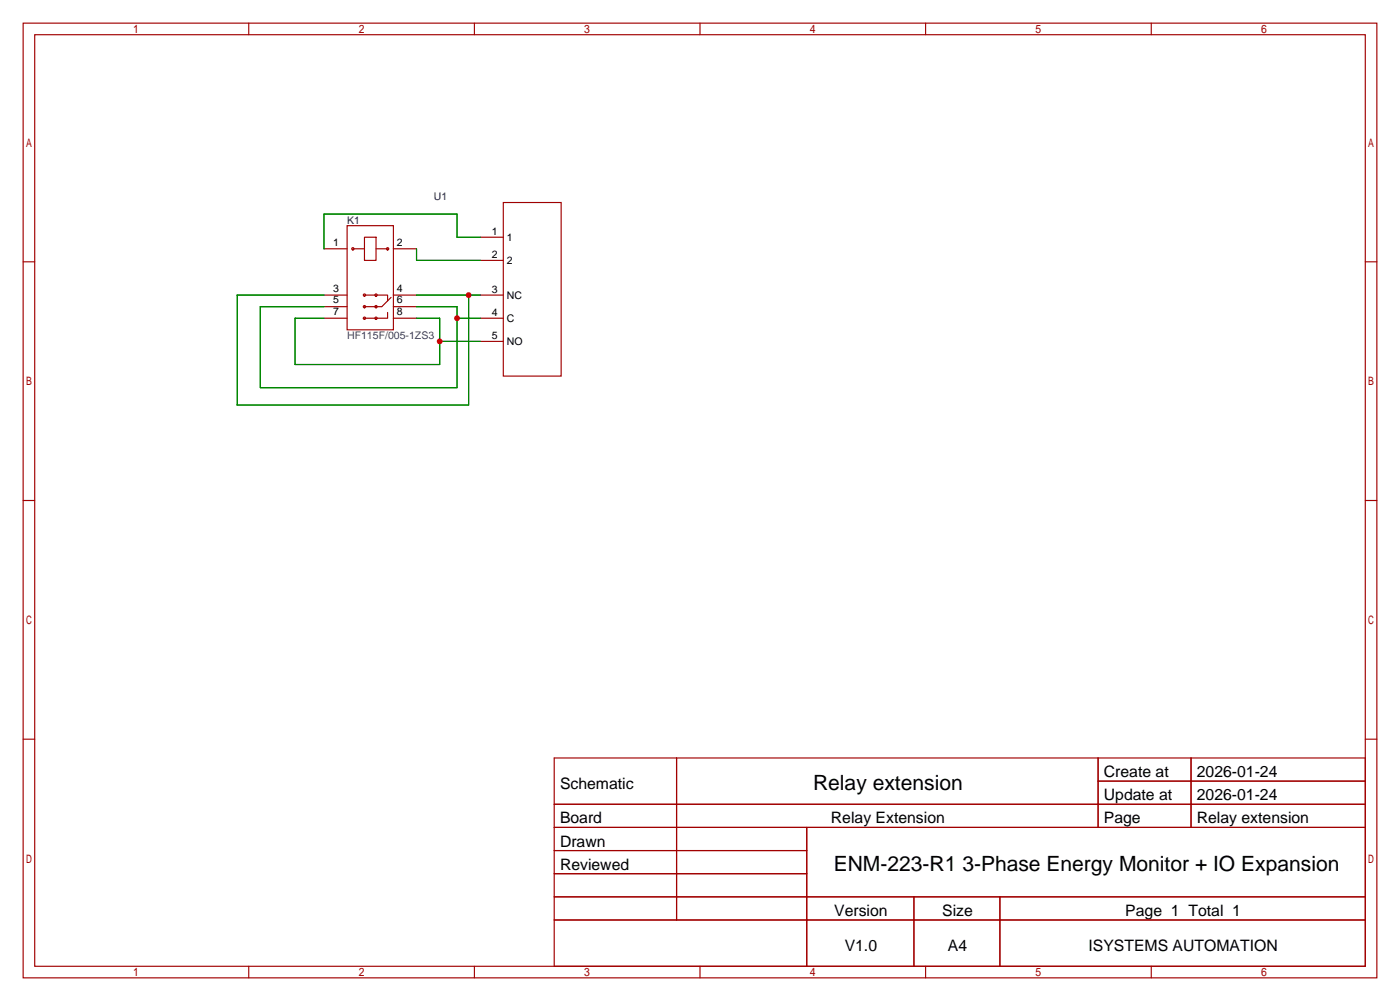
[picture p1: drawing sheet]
<svg xmlns="http://www.w3.org/2000/svg" width="307mm" height="220mm" viewBox="0 0 307 220" stroke-linecap="round" stroke-linejoin="round" font-family="sans-serif">
<g fill="none" stroke="#a10000" stroke-width=".25">
<path d="M5.1 5.1h297.2v209.5h-297.2zM7.6 7.6h292.1v204.5h-292.1zM54.6 5.1v2.5M104.1 5.1v2.5M153.7 5.1v2.5M203.2 5.1v2.5M252.7 5.1v2.5M5.1 57.5h2.5M71.1 54.6h5.1M76.2 49.5h10.2v22.9h-10.2zM77.5 54.6h2.5M80 52.1h2.5v5h-2.5z"/>
<path d="M82.5 54.6h2.6M86.4 54.6h5M105.4 52.1h5.1M105.4 57.1h5.1M110.5 44.4h12.7v38.1h-12.7zM299.7 57.5h2.6M71.1 64.8h5.1M71.1 67.3h5.1M71.1 69.8h5.1M80 64.8h5.1v1.2M85.1 68.6v1.2h-5.3M85.9 65.3l-2.1 2h-3.8"/>
<path d="M86.4 64.8h5M86.4 67.3h5M86.4 69.8h5M105.4 64.8h5.1M105.4 69.8h5.1M105.4 74.9h5.1M5.1 109.9h2.5M299.7 109.9h2.6M5.1 162.2h2.5M121.7 166.4h178v45.7h-178zM121.7 176.5h178M148.5 166.4v35.5"/>
<path d="M241.1 166.4v15.2M241.1 171.4h58.6M261.5 166.4v15.2M299.7 162.2h2.6M121.7 181.6h178M121.7 186.7h55.4M121.7 196.8h178M121.7 191.8h55.4M177.1 181.6v30.5M200.6 196.8v15.3M219.5 196.8v15.3M54.6 212.1v2.5"/>
<path d="M104.1 212.1v2.5M121.7 201.9h178M153.7 212.1v2.5M203.2 212.1v2.5M252.7 212.1v2.5"/>
<circle cx="77.5" cy="54.6" r=".25"/>
<circle cx="85.1" cy="54.6" r=".25"/>
<circle cx="80" cy="69.8" r=".25"/>
<circle cx="80" cy="64.8" r=".25"/>
<circle cx="80" cy="67.3" r=".25"/>
<circle cx="82.5" cy="69.8" r=".25"/>
<circle cx="82.5" cy="64.8" r=".25"/>
<circle cx="82.5" cy="67.3" r=".25"/>
</g>
<path d="M91.4 54.6v2.5h14M105.4 52.1h-5.1v-5.1h-29.2v7.6M71.1 67.3h-14v17.8h43.2v-17.8h-8.9M71.1 64.8h-19v24.1h50.8v-24.1M71.1 69.8h-6.3v10.2h31.7v-10.2h-5.1M91.4 64.8h14M96.5 74.9h8.9M100.3 69.8h5.1" fill="none" stroke="#008700" stroke-width=".25"/>
<g fill="#c00">
<circle cx="102.9" cy="64.8" r=".63"/>
<circle cx="100.3" cy="69.8" r=".63"/>
<circle cx="96.5" cy="74.9" r=".63"/>
</g>
<g font-size="4.6">
<text x="178.5" y="173.5">Relay extension</text>
<text x="183" y="191.3">ENM-223-R1 3-Phase Energy Monitor + IO Expansion</text>
</g>
<g font-size="3.5">
<text x="122.9" y="173.1">Schematic</text>
<text x="242.3" y="170.6">Create at</text>
<text x="262.7" y="170.6">2026-01-24</text>
<text x="242.3" y="175.7">Update at</text>
<text x="262.7" y="175.7">2026-01-24</text>
<text x="122.9" y="180.7">Board</text>
<text x="122.9" y="185.8">Drawn</text>
<text x="182.4" y="180.7">Relay Extension</text>
<text x="242.3" y="180.7">Page</text>
<text x="262.7" y="180.7">Relay extension</text>
<text x="122.9" y="190.9">Reviewed</text>
<text x="183.1" y="201.1">Version</text>
<text x="206.8" y="201.1">Size</text>
<text x="247" y="201.1">Page 1 Total 1</text>
<text x="185.4" y="208.7">V1.0</text>
<text x="208.1" y="208.7">A4</text>
<text x="239" y="208.7">ISYSTEMS AUTOMATION</text>
</g>
<g font-size="2.3" fill="#000080">
<text x="95.2" y="44">U1</text>
<text x="76.2" y="49.1">K1</text>
</g>
<g font-size="2.3">
<text x="73.2" y="53.9">1</text>
<text x="87.1" y="53.9">2</text>
<text x="107.9" y="51.6">1</text>
<text x="111.3" y="52.9">1</text>
<text x="107.9" y="56.7">2</text>
<text x="111.3" y="58">2</text>
<text x="73.2" y="64.1">3</text>
<text x="87.1" y="64.1">4</text>
<text x="107.9" y="64.3">3</text>
<text x="111.3" y="65.6">NC</text>
<text x="73.2" y="66.6">5</text>
<text x="73.2" y="69.1">7</text>
<text x="87.1" y="66.6">6</text>
<text x="87.1" y="69.1">8</text>
<text x="107.9" y="69.4">4</text>
<text x="111.3" y="70.7">C</text>
<text x="107.9" y="74.5">5</text>
<text x="111.3" y="75.7">NO</text>
</g>
<text font-size="2.3" fill="#00f" x="76.2" y="74.5">HF115F/005-1ZS3</text>
</svg>
